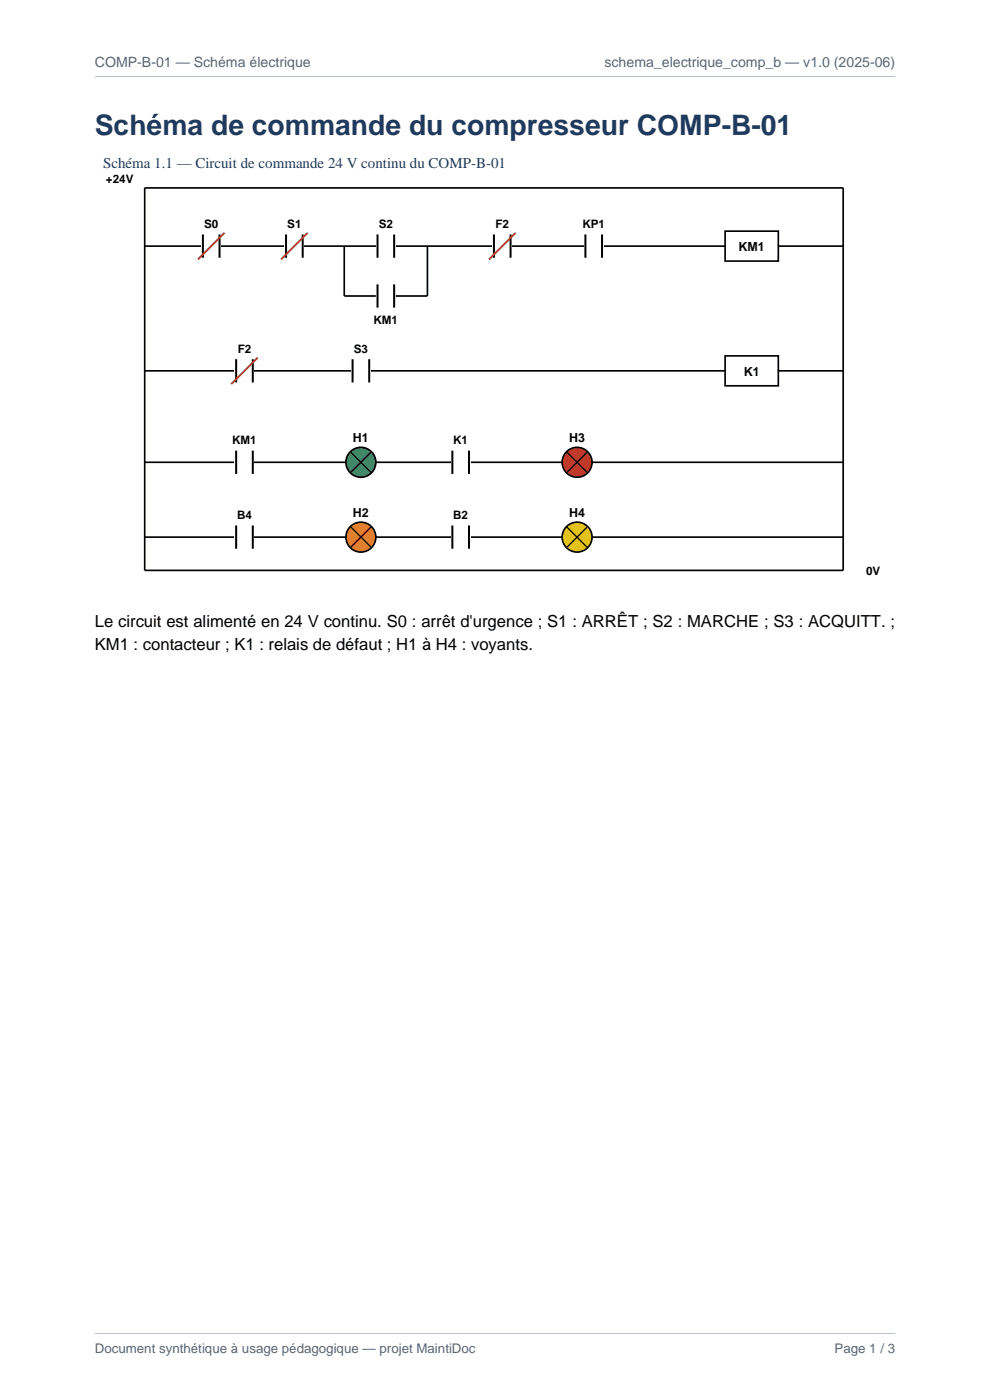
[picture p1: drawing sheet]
<svg xmlns="http://www.w3.org/2000/svg" width="210mm" height="297mm" viewBox="0 0 210 297" stroke-linecap="round" stroke-linejoin="round" font-family="sans-serif">
<path d="M20.1 16.2h169.8M20.1 282.9h169.8" fill="none" stroke="#b8c2ce" stroke-width=".21"/>
<path d="M30.7 39.9h148.2v81.1h-148.2zM30.7 52.2h148.2" fill="none" stroke="#000" stroke-width=".35"/>
<path d="M42.7 49.7h4.2v5h-4.2z" fill-rule="evenodd" fill="#fff"/>
<path d="M43 49.7v5M46.6 49.7v5" fill="none" stroke="#000" stroke-width=".42"/>
<path d="M47.6 49.4l-5.6 5.6" fill="none" stroke="#c0392b" stroke-width=".42"/>
<path d="M60.3 49.7h4.3v5h-4.3z" fill-rule="evenodd" fill="#fff"/>
<path d="M60.7 49.7v5M64.2 49.7v5" fill="none" stroke="#000" stroke-width=".42"/>
<path d="M65.3 49.4l-5.7 5.6" fill="none" stroke="#c0392b" stroke-width=".42"/>
<path d="M79.7 49.7h4.3v5h-4.3z" fill-rule="evenodd" fill="#fff"/>
<path d="M80.1 49.7v5M83.6 49.7v5" fill="none" stroke="#000" stroke-width=".42"/>
<path d="M79.7 60.3h4.3v5h-4.3z" fill-rule="evenodd" fill="#fff"/>
<path d="M80.1 60.3v5M83.6 60.3v5" fill="none" stroke="#000" stroke-width=".42"/>
<path d="M73 52.2v10.6h6.7M90.7 52.2v10.6h-6.7" fill="none" stroke="#000" stroke-width=".35"/>
<path d="M104.4 49.7h4.3v5h-4.3z" fill-rule="evenodd" fill="#fff"/>
<path d="M104.8 49.7v5M108.3 49.7v5" fill="none" stroke="#000" stroke-width=".42"/>
<path d="M109.4 49.4l-5.7 5.6" fill="none" stroke="#c0392b" stroke-width=".42"/>
<path d="M123.8 49.7h4.3v5h-4.3z" fill-rule="evenodd" fill="#fff"/>
<path d="M124.2 49.7v5M127.7 49.7v5" fill="none" stroke="#000" stroke-width=".42"/>
<path d="M153.8 49h11.3v6.4h-11.3z" fill-rule="evenodd" fill="#fff" stroke="#000" stroke-width=".35"/>
<path d="M30.7 78.7h148.2" fill="none" stroke="#000" stroke-width=".35"/>
<path d="M49.7 76.2h4.3v4.9h-4.3z" fill-rule="evenodd" fill="#fff"/>
<path d="M50.1 76.2v4.9M53.6 76.2v4.9" fill="none" stroke="#000" stroke-width=".42"/>
<path d="M54.7 75.8l-5.7 5.7" fill="none" stroke="#c0392b" stroke-width=".42"/>
<path d="M74.4 76.2h4.3v4.9h-4.3z" fill-rule="evenodd" fill="#fff"/>
<path d="M74.8 76.2v4.9M78.3 76.2v4.9" fill="none" stroke="#000" stroke-width=".42"/>
<path d="M153.8 75.5h11.3v6.3h-11.3z" fill-rule="evenodd" fill="#fff" stroke="#000" stroke-width=".35"/>
<path d="M30.7 98.1h148.2" fill="none" stroke="#000" stroke-width=".35"/>
<path d="M49.7 95.6h4.3v4.9h-4.3z" fill-rule="evenodd" fill="#fff"/>
<path d="M50.1 95.6v4.9M53.6 95.6v4.9" fill="none" stroke="#000" stroke-width=".42"/>
<circle cx="76.6" cy="98.1" r="3.2" fill="#2e8b57" stroke="#000" stroke-width=".35"/>
<path d="M74.4 96l4.3 4.2M78.7 96l-4.3 4.2" fill="none" stroke="#000" stroke-width=".28"/>
<path d="M95.6 95.6h4.2v4.9h-4.2z" fill-rule="evenodd" fill="#fff"/>
<path d="M96 95.6v4.9M99.5 95.6v4.9" fill="none" stroke="#000" stroke-width=".42"/>
<circle cx="122.4" cy="98.1" r="3.2" fill="#c0392b" stroke="#000" stroke-width=".35"/>
<path d="M120.3 96l4.2 4.2M124.5 96l-4.2 4.2" fill="none" stroke="#000" stroke-width=".28"/>
<path d="M30.7 113.9h148.2" fill="none" stroke="#000" stroke-width=".35"/>
<path d="M49.7 111.5h4.3v4.9h-4.3z" fill-rule="evenodd" fill="#fff"/>
<path d="M50.1 111.5v4.9M53.6 111.5v4.9" fill="none" stroke="#000" stroke-width=".42"/>
<circle cx="76.6" cy="113.9" r="3.2" fill="#e67e22" stroke="#000" stroke-width=".35"/>
<path d="M74.4 111.8l4.3 4.3M78.7 111.8l-4.3 4.3" fill="none" stroke="#000" stroke-width=".28"/>
<path d="M95.6 111.5h4.2v4.9h-4.2z" fill-rule="evenodd" fill="#fff"/>
<path d="M96 111.5v4.9M99.5 111.5v4.9" fill="none" stroke="#000" stroke-width=".42"/>
<circle cx="122.4" cy="113.9" r="3.2" fill="#e3c21b" stroke="#000" stroke-width=".35"/>
<path d="M120.3 111.8l4.2 4.3M124.5 111.8l-4.2 4.3" fill="none" stroke="#000" stroke-width=".28"/>
<text font-size="6" fill="#1f3a5f" x="20.1" y="28.6">Schéma de commande du compresseur COMP-B-01</text>
<g font-size="3.5">
<text x="20.1" y="133">Le circuit est alimenté en 24 V continu. S0 : arrêt d'urgence ; S1 : ARRÊT ; S2 : MARCHE ; S3 : ACQUITT. ;</text>
<text x="20.1" y="137.9">KM1 : contacteur ; K1 : relais de défaut ; H1 à H4 : voyants.</text>
</g>
<text font-size="3.2" fill="#1f3a5f" x="21.9" y="35.6">Schéma 1.1 — Circuit de commande 24 V continu du COMP-B-01</text>
<g font-size="3" fill="#5b6573">
<text x="20.1" y="14.1">COMP-B-01 — Schéma électrique</text>
<text x="128.2" y="14.1">schema_electrique_comp_b — v1.0 (2025-06)</text>
</g>
<g font-size="2.8" fill="#5b6573">
<text x="20.1" y="287.1">Document synthétique à usage pédagogique — projet MaintiDoc</text>
<text x="177" y="287.1">Page 1 / 3</text>
</g>
<g font-size="2.6">
<text x="156.7" y="53.3">KM1</text>
<text x="157.8" y="79.7">K1</text>
<text x="74.9" y="93.8">H1</text>
<text x="120.7" y="93.8">H3</text>
<text x="74.9" y="109.7">H2</text>
<text x="120.7" y="109.7">H4</text>
</g>
<g font-size="2.5">
<text x="22.5" y="38.8">+24V</text>
<text x="43.3" y="48.3">S0</text>
<text x="60.9" y="48.3">S1</text>
<text x="80.3" y="48.3">S2</text>
<text x="105.1" y="48.3">F2</text>
<text x="123.5" y="48.3">KP1</text>
<text x="79.2" y="68.8">KM1</text>
<text x="50.4" y="74.8">F2</text>
<text x="75" y="74.8">S3</text>
<text x="49.3" y="94.2">KM1</text>
<text x="96.1" y="94.2">K1</text>
<text x="50.3" y="110.1">B4</text>
<text x="96.1" y="110.1">B2</text>
<text x="183.7" y="122.1">0V</text>
</g>
</svg>
